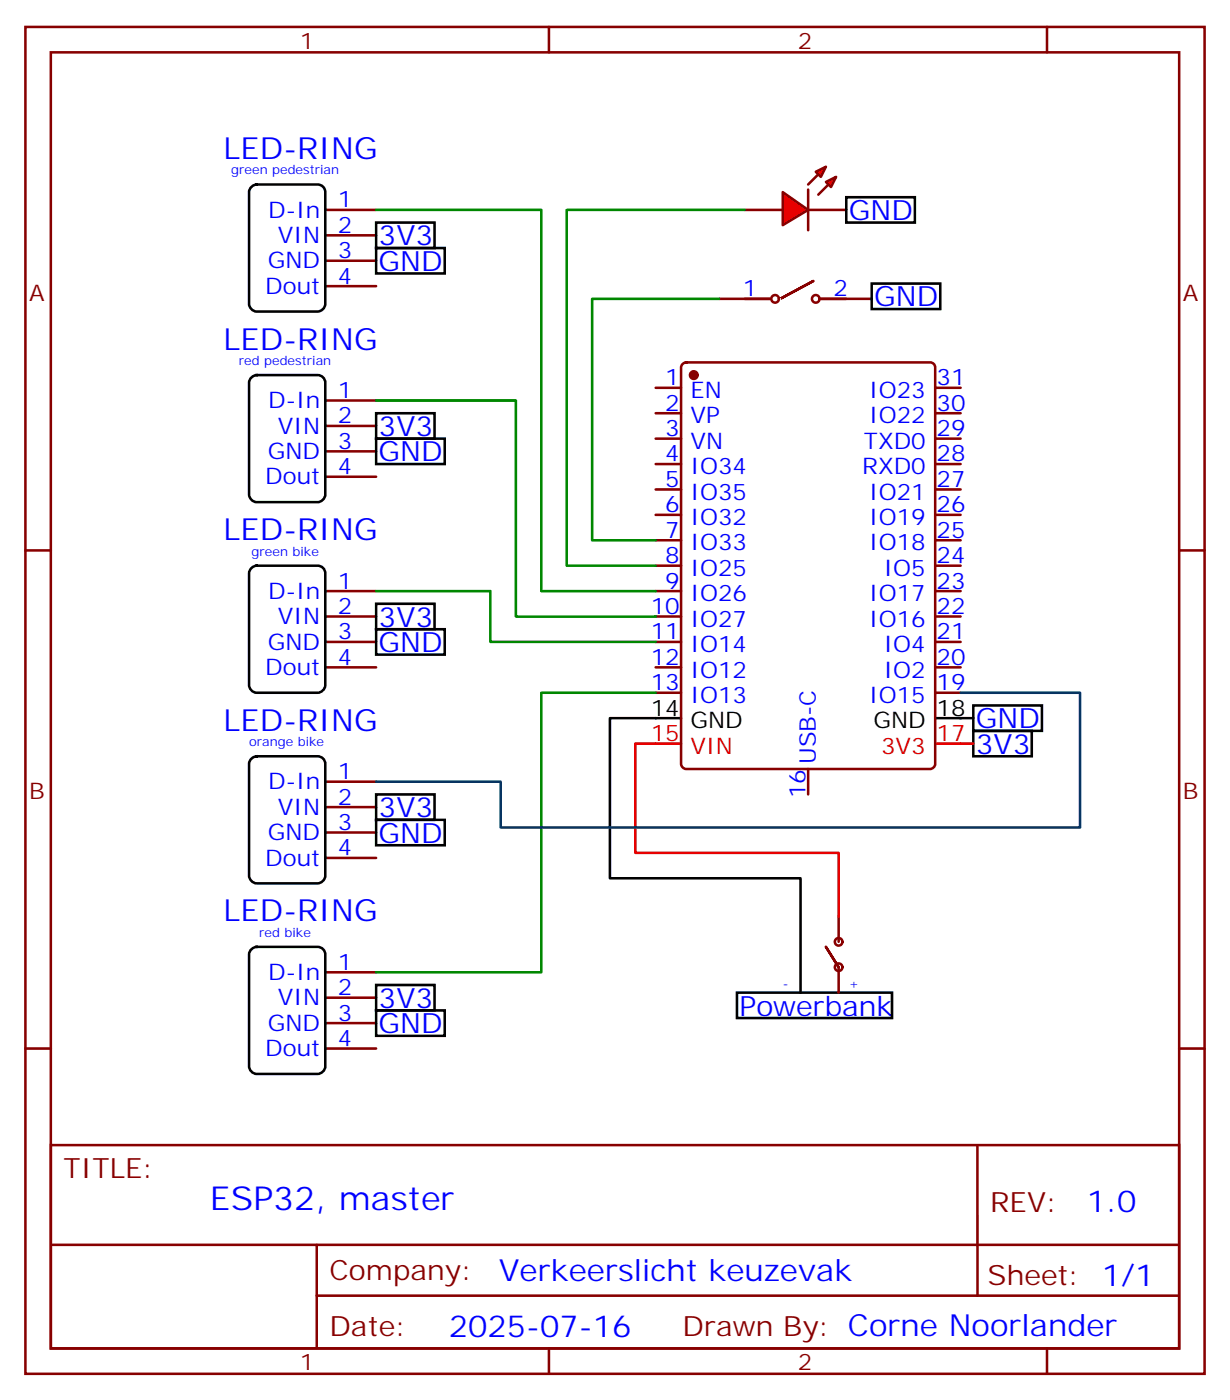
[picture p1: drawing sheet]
<svg xmlns="http://www.w3.org/2000/svg" width="171mm" height="194mm" viewBox="0 0 171 194" stroke-linecap="round" stroke-linejoin="round" font-family="sans-serif">
<g fill="none" stroke="#870000" stroke-width=".35">
<path d="M3.5 3.7h163.7v187h-163.7zM7.1 7.3h156.6v179.9h-156.6zM76.2 3.7v3.6M145.3 3.7v3.6M45.2 39.7h7M45.2 36.2h7M45.2 32.7h7M45.2 29.1h7M103.4 29.1h5.3M112.2 29.1h5.3M112.9 39l-4.6 2.5 4.6-2.5M45.2 59.1h7"/>
<path d="M45.2 55.6h7M91 53.8h3.5M91 57.4h3.5M94.8 50.5l.4-.2h33.9a.71 .71 0 0 1 .7 .7v55a.76 .76 0 0 1-.7 .8h-33.9a.76 .76 0 0 1-.7-.8v-55zM99.8 41.5h7.1M113.9 41.5h7.1M129.8 53.8h3.5M129.8 57.4h3.5M3.5 76.4h3.6M45.2 66.2h7M45.2 62.7h7M91 60.9h3.5"/>
<path d="M91 64.4h3.5M91 67.9h3.5M91 71.5h3.5M91 75h3.5M91 78.5h3.5M129.8 60.9h3.5M129.8 64.4h3.5M129.8 67.9h3.5M129.8 71.5h3.5M129.8 75h3.5M129.8 78.5h3.5M163.7 76.4h3.5"/>
<path d="M45.2 82.1h7M45.2 85.6h7M45.2 89.1h7M45.2 92.6h7M91 82.1h3.5M91 85.6h3.5M91 89.1h3.5M91 92.6h3.5M91 96.2h3.5M129.8 82.1h3.5M129.8 85.6h3.5M129.8 89.1h3.5"/>
<path d="M129.8 92.6h3.5M129.8 96.2h3.5M45.2 119.1h7M45.2 115.6h7M45.2 112h7M45.2 108.5h7M112.2 106.8v3.5M45.2 138.5h7M45.2 135h7M3.5 145.6h3.6M7.1 159h156.6v28.2h-156.6zM45.2 145.6h7"/>
<path d="M45.2 142h7M135.7 159v20.9M163.7 145.6h3.5M7.1 172.8h156.5M44 179.9h119.6M44 172.8v14.1M76.2 187.2v3.5M145.3 187.2v3.5"/>
<circle cx="107.6" cy="41.5" r=".53"/>
<circle cx="113.2" cy="41.5" r=".53"/>
</g>
<g fill="none" stroke="#000" stroke-width=".35">
<path d="M34.8 26l.3-.2 .5-.2h8.5a1.06 1.06 0 0 1 1.1 1.1v15.5a1.13 1.13 0 0 1-1.1 1.1h-8.5a1.13 1.13 0 0 1-1-1.1v-15.5zM52.2 34.4h9.5v3.6h-9.5zM52.2 30.9h8.1v3.5h-8.1zM34.8 52.5l.3-.2 .5-.2h8.5a1.06 1.06 0 0 1 1.1 1v15.6a1.13 1.13 0 0 1-1.1 1h-8.5a1.13 1.13 0 0 1-1-1v-15.6zM52.2 57.4h8.1v3.5h-8.1zM34.8 79l.3-.3 .5-.2h8.5a1.06 1.06 0 0 1 1.1 1.1v15.5a1.13 1.13 0 0 1-1.1 1.1h-8.5a1.13 1.13 0 0 1-1-1.1v-15.5zM52.2 60.9h9.5v3.5h-9.5zM52.2 87.3h9.5v3.6h-9.5zM52.2 83.8h8.1v3.5h-8.1zM91 99.7h3.5M129.8 99.7h5.3M135.1 97.9h9.5v3.6h-9.5z"/>
<path d="M34.8 105.4l.3-.2 .5-.2h8.5a1.06 1.06 0 0 1 1.1 1v15.6a1.13 1.13 0 0 1-1.1 1h-8.5a1.13 1.13 0 0 1-1-1v-15.6zM52.2 113.8h9.5v3.5h-9.5zM52.2 110.3h8.1v3.5h-8.1zM135.1 101.5h8.1v3.5h-8.1zM34.8 131.9l.3-.3 .5-.2h8.5a1.06 1.06 0 0 1 1.1 1.1v15.5a1.13 1.13 0 0 1-1.1 1.1h-8.5a1.13 1.13 0 0 1-1-1.1v-15.5zM52.2 136.7h8.1v3.6h-8.1zM52.2 140.3h9.5v3.5h-9.5z"/>
</g>
<path d="M91 103.2h3.5M129.8 103.2h5.3" fill="none" stroke="#f00" stroke-width=".35"/>
<circle cx="96.3" cy="52.1" r=".53" fill="#870000" stroke="#870000" stroke-width=".35"/>
<path d="M52.2 29.1h22.9v53h15.9M52.2 55.6h19.4v30h19.4M52.2 82.1h15.9v7h22.9M91 96.2h-15.9v38.8h-22.9" fill="none" stroke="#008700" stroke-width=".35"/>
<g fill="#f00" stroke="#870000" stroke-width=".35">
<path d="M114.7 25.3l1.4-.7-.7 1.4z"/>
<path d="M113.2 23.8l1.5-.7-.8 1.5z"/>
</g>
<g fill="#870000" stroke="#870000" stroke-width=".35">
<path d="M113.6 27l1.4-1.4z"/>
<path d="M112.2 25.6l1.4-1.4z"/>
</g>
<g fill="#f00" stroke="#870000" stroke-width=".35">
<path d="M112.2 26.3v5.7z"/>
<path d="M108.7 26.7l3.5 2.4-3.5 2.2z"/>
</g>
<path d="M103.4 29.1h-24.7v49.4h12.3M99.8 41.5h-17.6v33.5h8.8" fill="none" stroke="#008700" stroke-width=".35"/>
<path d="M117.5 27.4h9.5v3.5h-9.5zM121 39.4h9.5v3.5h-9.5zM91 99.7h-6.3v22.2h26.4v15.9M102.3 137.8h21.5v3.5h-21.5z" fill="none" stroke="#000" stroke-width=".35"/>
<g fill="none" stroke="#870000" stroke-width=".35">
<path d="M116.4 134.3l-1.7-2.9 1.7 2.9M116.4 127.2v3.5M116.4 134.3v3.5"/>
<circle cx="116.4" cy="134.3" r=".53"/>
<circle cx="116.4" cy="130.7" r=".53"/>
</g>
<path d="M91 103.2h-2.8v15.2h28.2v8.8" fill="none" stroke="#f00" stroke-width=".35"/>
<path d="M133.3 96.2h16.6v18.7h-80.4v-6.4h-17.3" fill="none" stroke="#036" stroke-width=".35"/>
<text font-size="4.6" fill="#00f" x="29.1" y="168">ESP32, master</text>
<g font-size="4.2" fill="#00f">
<text x="31" y="22.1">LED-RING</text>
<text x="31" y="48.5">LED-RING</text>
<text x="31" y="75">LED-RING</text>
<text x="31" y="101.5">LED-RING</text>
<text x="31" y="127.9">LED-RING</text>
<text x="150.9" y="168.2">1.0</text>
<text x="69.2" y="177.8">Verkeerslicht keuzevak</text>
<text x="62.3" y="185.6">2025-07-16</text>
</g>
<g font-size="3.9" fill="#00f">
<text x="52.6" y="34.1">3V3</text>
<text x="117.8" y="30.6">GND</text>
<text x="52.6" y="37.6">GND</text>
<text x="121.4" y="42.5">GND</text>
<text x="52.6" y="64.1">GND</text>
<text x="52.6" y="60.5">3V3</text>
<text x="52.6" y="87">3V3</text>
<text x="52.6" y="90.5">GND</text>
<text x="135.5" y="101.1">GND</text>
<text x="135.5" y="104.6">3V3</text>
<text x="52.6" y="113.5">3V3</text>
<text x="52.6" y="117">GND</text>
<text x="52.6" y="143.4">GND</text>
<text x="52.6" y="139.9">3V3</text>
<text x="102.7" y="141">Powerbank</text>
</g>
<g font-size="3.9" fill="#800">
<text x="8.8" y="163.5">TITLE:</text>
<text x="137.4" y="168.2">REV:</text>
<text x="45.7" y="177.7">Company:</text>
<text x="137.1" y="178.4">Sheet: 1/1</text>
<text x="45.7" y="185.4">Date:</text>
<text x="94.8" y="185.5">Drawn By: Corne Noorlander</text>
</g>
<g font-size="3.2" fill="#800">
<text x="41.6" y="6.7">1</text>
<text x="110.8" y="6.7">2</text>
<text x="4.1" y="41.8">A</text>
<text x="164.2" y="41.8">A</text>
<text x="4.1" y="111">B</text>
<text x="164.2" y="111">B</text>
<text x="41.6" y="190.2">1</text>
<text x="110.8" y="190.2">2</text>
</g>
<g font-size="3.2" fill="#00f">
<text x="46.9" y="28.8">1</text>
<text x="37.2" y="30.2">D-In</text>
<text x="38.6" y="33.7">VIN</text>
<text x="46.9" y="35.8">3</text>
<text x="46.9" y="32.3">2</text>
<text x="36.8" y="40.8">Dout</text>
<text x="37.2" y="37.3">GND</text>
<text x="46.9" y="39.4">4</text>
<text x="103.1" y="41.1">1</text>
<text x="115.7" y="41.1">2</text>
<text x="92.4" y="53.5">1</text>
<text x="130" y="53.5">31</text>
<text x="37.2" y="56.7">D-In</text>
<text x="46.9" y="58.8">2</text>
<text x="46.9" y="55.2">1</text>
<text x="92.4" y="57">2</text>
<text x="95.8" y="58.8">VP</text>
<text x="95.8" y="55.2">EN</text>
<text x="120.7" y="55.2">IO23</text>
<text x="120.7" y="58.8">IO22</text>
<text x="130" y="57">30</text>
<text x="37.2" y="63.7">GND</text>
<text x="38.6" y="60.2">VIN</text>
<text x="46.9" y="65.8">4</text>
<text x="46.9" y="62.3">3</text>
<text x="92.4" y="64.1">4</text>
<text x="92.4" y="60.5">3</text>
<text x="95.8" y="65.8">IO34</text>
<text x="95.8" y="62.3">VN</text>
<text x="119.7" y="65.8">RXD0</text>
<text x="119.9" y="62.3">TXD0</text>
<text x="130" y="60.5">29</text>
<text x="130" y="64.1">28</text>
<text x="36.8" y="67.2">Dout</text>
<text x="92.4" y="71.1">6</text>
<text x="92.4" y="67.6">5</text>
<text x="95.8" y="69.4">IO35</text>
<text x="120.7" y="69.4">IO21</text>
<text x="130" y="67.6">27</text>
<text x="130" y="71.1">26</text>
<text x="92.4" y="74.6">7</text>
<text x="95.8" y="76.4">IO33</text>
<text x="95.8" y="72.9">IO32</text>
<text x="120.7" y="72.9">IO19</text>
<text x="120.7" y="76.4">IO18</text>
<text x="130" y="74.6">25</text>
<text x="37.2" y="83.1">D-In</text>
<text x="46.9" y="81.7">1</text>
<text x="92.4" y="81.7">9</text>
<text x="92.4" y="78.2">8</text>
<text x="95.8" y="83.5">IO26</text>
<text x="95.8" y="79.9">IO25</text>
<text x="120.7" y="83.5">IO17</text>
<text x="122.7" y="79.9">IO5</text>
<text x="130" y="78.2">24</text>
<text x="130" y="81.7">23</text>
<text x="38.6" y="86.6">VIN</text>
<text x="46.9" y="88.8">3</text>
<text x="46.9" y="85.2">2</text>
<text x="90.3" y="88.8">11</text>
<text x="90.3" y="85.2">10</text>
<text x="95.8" y="87">IO27</text>
<text x="120.7" y="87">IO16</text>
<text x="130" y="85.2">22</text>
<text x="130" y="88.8">21</text>
<text x="36.8" y="93.7">Dout</text>
<text x="37.2" y="90.2">GND</text>
<text x="46.9" y="92.3">4</text>
<text x="90.3" y="95.8">13</text>
<text x="90.3" y="92.3">12</text>
<text x="95.8" y="94.1">IO12</text>
<text x="95.8" y="90.5">IO14</text>
<text x="122.7" y="90.5">IO4</text>
<text x="122.7" y="94.1">IO2</text>
<text x="130" y="92.3">20</text>
<text x="130" y="95.8">19</text>
<text x="95.8" y="97.6">IO13</text>
<text x="120.7" y="97.6">IO15</text>
<text x="113.2" y="106" transform="rotate(-90 113.2 106)">USB-C</text>
<text x="37.2" y="109.6">D-In</text>
<text x="38.6" y="113.1">VIN</text>
<text x="46.9" y="111.7">2</text>
<text x="46.9" y="108.2">1</text>
<text x="111.8" y="110.8" transform="rotate(-90 111.8 110.8)">16</text>
<text x="37.2" y="116.6">GND</text>
<text x="46.9" y="118.7">4</text>
<text x="46.9" y="115.2">3</text>
<text x="36.8" y="120.2">Dout</text>
<text x="37.2" y="136">D-In</text>
<text x="46.9" y="134.6">1</text>
<text x="37.2" y="143.1">GND</text>
<text x="38.6" y="139.6">VIN</text>
<text x="46.9" y="141.7">3</text>
<text x="46.9" y="138.1">2</text>
<text x="36.8" y="146.6">Dout</text>
<text x="46.9" y="145.2">4</text>
</g>
<g font-size="3.2">
<text x="90.3" y="99.3">14</text>
<text x="95.8" y="101.1">GND</text>
<text x="121.2" y="101.1">GND</text>
<text x="130" y="99.3">18</text>
</g>
<g font-size="3.2" fill="#f00">
<text x="90.3" y="102.9">15</text>
<text x="95.8" y="104.6">VIN</text>
<text x="122.3" y="104.6">3V3</text>
<text x="130" y="102.9">17</text>
</g>
<g font-size="1.8" fill="#00f">
<text x="32.1" y="24.2">green pedestrian</text>
<text x="33.2" y="50.7">red pedestrian</text>
<text x="34.9" y="77.1">green bike</text>
<text x="34.6" y="103.6">orange bike</text>
<text x="36" y="130">red bike</text>
<text x="108.7" y="137.1">-</text>
<text x="117.8" y="137.1">+</text>
</g>
</svg>
